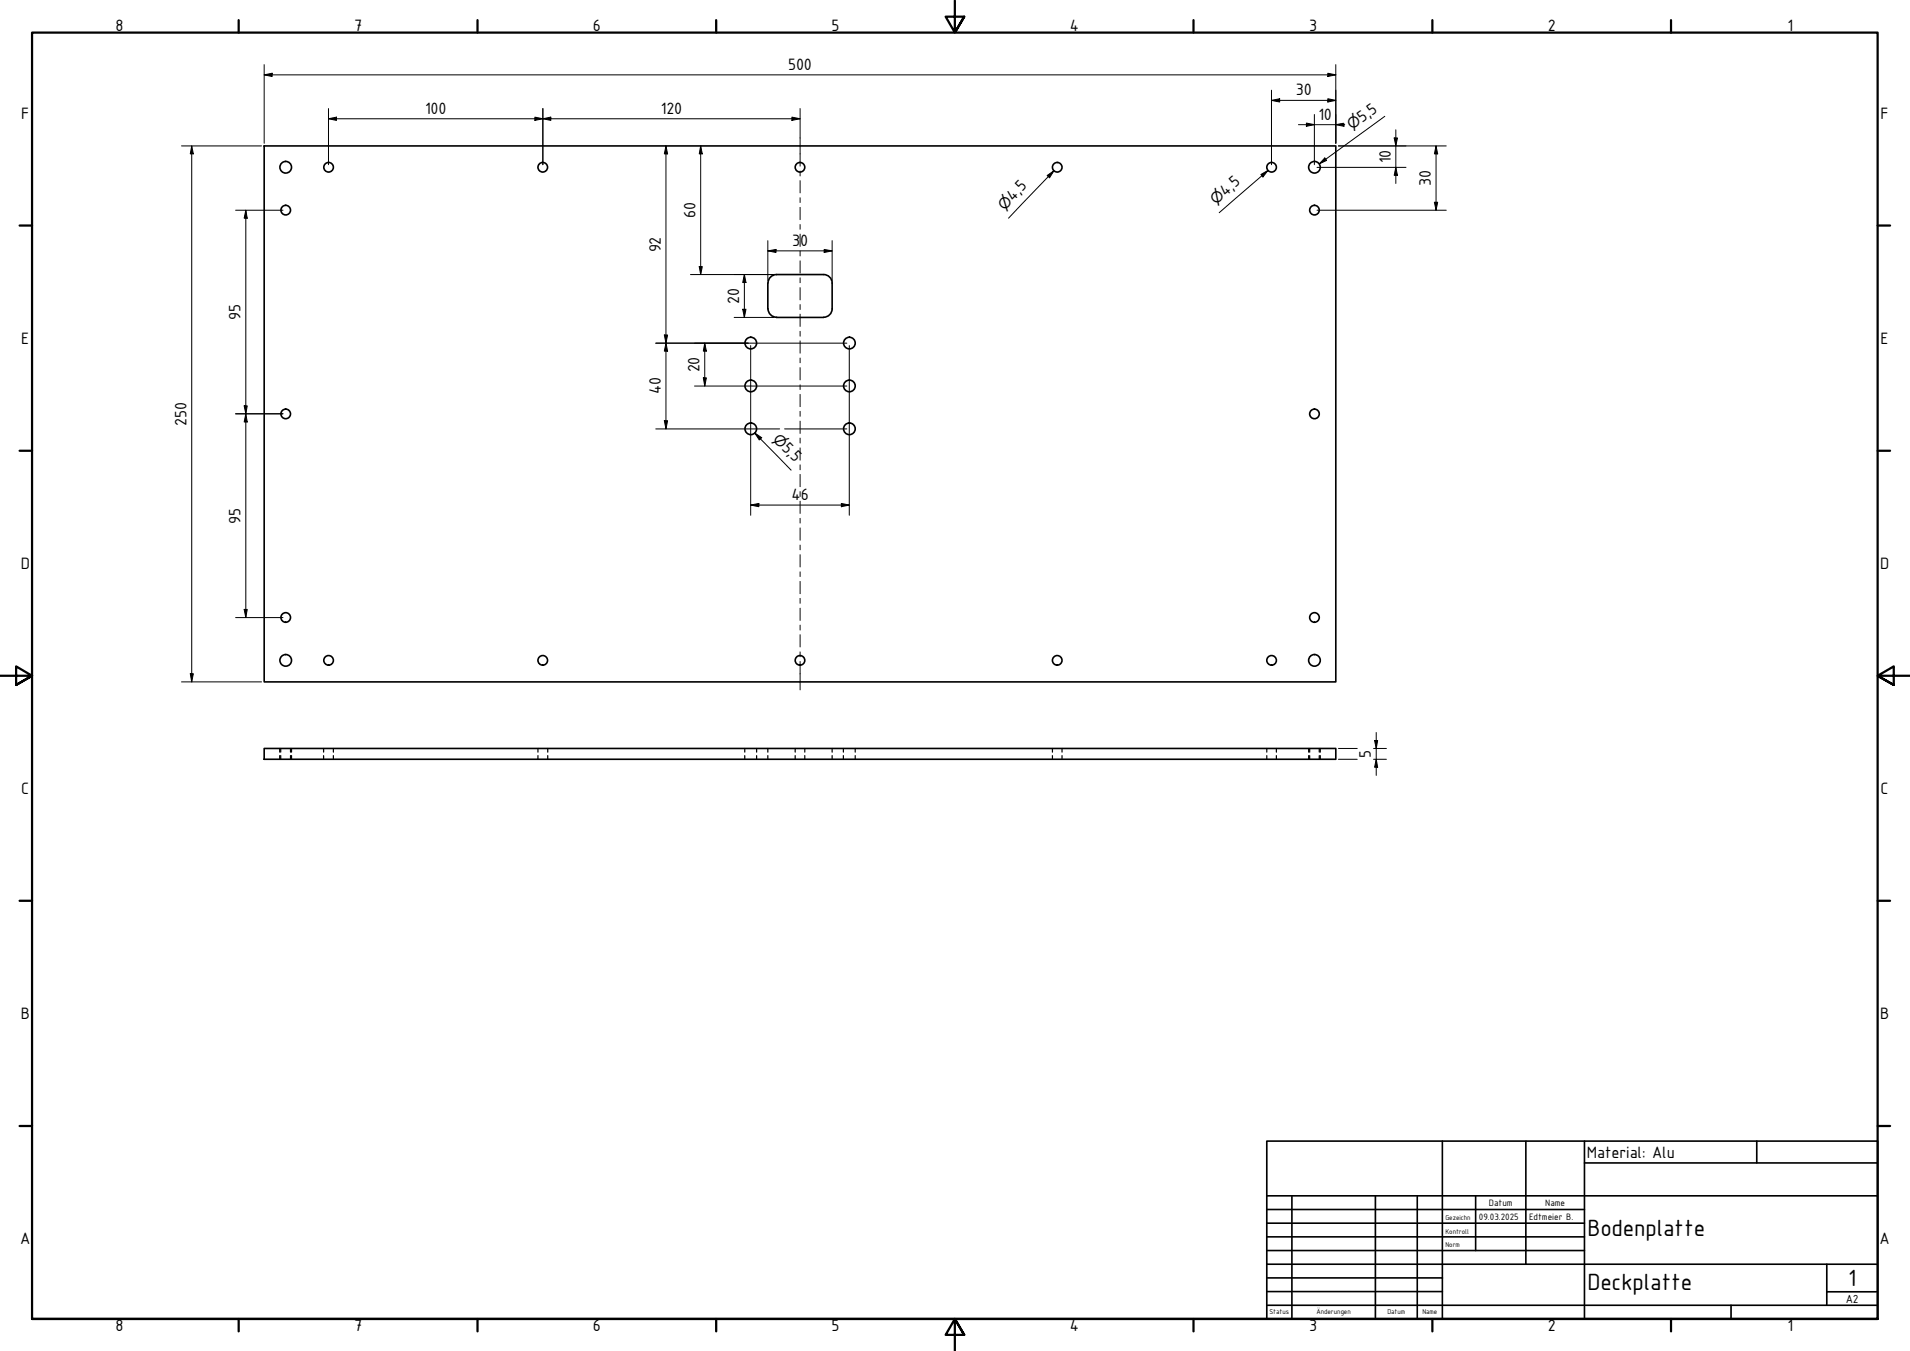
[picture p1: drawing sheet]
<svg xmlns="http://www.w3.org/2000/svg" width="594mm" height="420mm" viewBox="0 0 594 420" stroke-linecap="round" stroke-linejoin="round" font-family="sans-serif">
<!-- layer: Sichtbar (ISO) -->
<g fill="none" stroke="#000" stroke-width=".51">
<path d="M82.2 45.4h333.3v166.7h-333.3zM238.8 88.1v8M238.9 96a2.64 2.64 0 0 0 2.6 2.7M241.5 98.7h14.7M256.2 85.4h-14.7a2.64 2.64 0 0 0-2.6 2.6M256.2 85.4a2.64 2.64 0 0 1 2.6 2.7v7.9a2.64 2.64 0 0 1-2.6 2.7M82.2 232.8h333.3v3.3h-333.3z"/>
<circle cx="88.9" cy="52" r="1.81"/>
<circle cx="102.2" cy="52" r="1.49"/>
<circle cx="168.8" cy="52" r="1.49"/>
<circle cx="248.8" cy="52" r="1.49"/>
<circle cx="328.8" cy="52" r="1.49"/>
<circle cx="395.5" cy="52" r="1.49"/>
<circle cx="408.8" cy="52" r="1.81"/>
<circle cx="88.9" cy="65.4" r="1.49"/>
<circle cx="408.8" cy="65.4" r="1.49"/>
<circle cx="233.5" cy="106.7" r="1.81"/>
<circle cx="264.2" cy="106.7" r="1.81"/>
<circle cx="88.9" cy="128.7" r="1.49"/>
<circle cx="233.5" cy="133.4" r="1.81"/>
<circle cx="233.5" cy="120" r="1.81"/>
<circle cx="264.2" cy="133.4" r="1.81"/>
<circle cx="264.2" cy="120" r="1.81"/>
<circle cx="408.8" cy="128.7" r="1.49"/>
<circle cx="88.9" cy="192" r="1.49"/>
<circle cx="408.8" cy="192" r="1.49"/>
<circle cx="88.9" cy="205.4" r="1.81"/>
<circle cx="102.2" cy="205.4" r="1.49"/>
<circle cx="168.8" cy="205.4" r="1.49"/>
<circle cx="248.8" cy="205.4" r="1.49"/>
<circle cx="328.8" cy="205.4" r="1.49"/>
<circle cx="395.5" cy="205.4" r="1.49"/>
<circle cx="408.8" cy="205.4" r="1.81"/>
</g>
<!-- layer: Verdeckt (ISO) -->
<g fill="none" stroke="#000" stroke-width=".38">
<path d="M87 232.8v1.1M87 235v1.1M87.3 232.8v1.1M87.3 235v1.1M90.4 232.8v1.1M90.4 235v1.1M90.7 232.8v1.1M90.7 235v1.1M100.6 232.8v1.1M100.6 235v1.1M103.7 232.8v1.1M103.7 235v1.1"/>
<path d="M167.3 232.8v1.1M167.3 235v1.1M170.4 232.8v1.1M170.4 235v1.1M231.6 232.8v1.1M231.6 235v1.1M235.3 232.8v1.1M235.3 235v1.1M238.8 232.8v1.1M238.8 235v1.1M247.3 232.8v1.1M247.3 235v1.1"/>
<path d="M250.3 232.8v1.1M250.3 235v1.1M258.8 232.8v1.1M258.8 235v1.1M262.3 232.8v1.1M262.3 235v1.1M266 232.8v1.1M266 235v1.1M327.3 232.8v1.1M327.3 235v1.1M330.3 232.8v1.1M330.3 235v1.1"/>
<path d="M394 232.8v1.1M394 235v1.1M397 232.8v1.1M397 235v1.1M407 232.8v1.1M407 235v1.1M407.4 232.8v1.1M407.4 235v1.1M410.3 232.8v1.1M410.3 235v1.1M410.7 232.8v1.1M410.7 235v1.1"/>
</g>
<!-- layer: Rahmen (ISO) -->
<g fill="none" stroke="#000" stroke-width=".7">
<path d="M74.2 6.3v3.8M148.5 6.3v3.8M222.8 6.3v3.8M297 .2v9.9l-2.9-4.9h5.8l-2.9 4.9 2.9-4.9M371.2 6.3v3.8M445.5 6.3v3.8M519.7 6.3v3.8M6.1 70.1h3.9M584 70.1h3.9M6.1 140.2h3.9M584 140.2h3.9M0 210.2h10l-5-3v5.8l5-2.8-5 2.8"/>
<path d="M594 210.2h-10l5-3v5.8l-5-2.8 5 2.8M6.1 280.1h3.9M584 280.1h3.9M6.1 350.2h3.9M584 350.2h3.9M10 410.2v-400.1h574v400.1h-574h574M74.2 410.2v3.9M148.5 410.2v3.9M222.8 410.2v3.9M299.9 415.1l-2.9-4.9 2.9 4.9h-5.8l2.9-4.9v10M371.2 410.2v3.9M445.5 410.2v3.9"/>
<path d="M519.7 410.2v3.9"/>
</g>
<!-- layer: Titel (ISO) -->
<g fill="none" stroke="#000" stroke-width=".51">
<path d="M394 354.9h190v55.3h-190zM448.6 354.9v55.3M474.6 354.9v38.3M492.8 354.9v55.3M546.4 354.9v6.8M394 376.2h98.8M394 371.9h190M401.8 371.9v38.3M427.8 371.9v38.3M440.8 371.9v38.3M459 371.9v17M492.8 361.7h91.2"/>
<path d="M394 380.4h98.8M394 384.7h98.8M394 388.9h98.8M394 393.2h190M394 397.4h54.6M568.2 393.2v12.7M394 405.9h190M394 401.7h54.6M538.4 405.9v4.3M568.2 401.7h15.8"/>
</g>
<g fill="none" stroke="#000" stroke-width=".31">
<path d="M82.2 23.3l2.4-.5v1zM82.2 23.3h333.3M82.2 20.1v24.5M102.2 36.9l2.4-.5v1zM102.2 36.9h146.7M102.2 33.8v17.4M166.4 36.4l2.4 .5-2.4 .5zM168.8 36.9l2.5-.5v1zM168.8 33.8v17.4M246.3 36.4l2.6 .5-2.6 .5zM248.9 33.8v9.1M395.5 31.2l2.5-.5v1z"/>
<path d="M395.5 31.2h20M395.5 28v23.2M403.9 38.8h14.4M406.3 38.3l2.5 .5-2.5 .5zM408.8 35.6v15.6M413 22.8l2.5 .5-2.5 .5zM413 30.7l2.5 .5-2.5 .5zM415.5 20.1v24.5M417.9 38.3l-2.4 .5 2.5 .5v-.8M430.7 36.2l-20.4 14.8M56.5 45.4h24.8M59.6 45.4l.5 2.5h-.9z"/>
<path d="M59.6 45.4v166.7M207.1 45.4l.5 2.5h-1zM207.1 45.4v88M217.9 45.4l.5 2.5h-.9zM217.9 45.4v40M325.7 54.6l2.1-1.5-1.3 2.2zM327.8 53.1l-14.1 14.8M392.2 54.3l2.2-1.3-1.6 2zM394.4 53l-15.2 13.1M409.6 52h27.7M412.1 49.1l.5 .8-2.3 1.1zM416.3 45.4h33.5"/>
<path d="M433.6 42.9h1.1l-.6 2.5zM434.1 52l.6 2.5h-1.1zM434.1 40.4v16.7M446.7 45.4l.5 2.5h-1zM446.7 45.4v20M73.3 65.4h14.7M76.5 65.4l.4 2.5h-1zM76.5 65.4v126.7M238.8 78l2.6-.4v.9zM238.8 78h20M238.8 74.8v12.4M256.3 77.6l2.5 .4-2.5 .5z"/>
<path d="M258.8 74.8v12.4M409.6 65.4h40.2M446.2 62.9h1l-.5 2.5zM214.8 85.4h25.9M217.5 82.9h.9l-.5 2.5zM228.3 98.7h12.4M231 96.2h1l-.5 2.5zM231.5 85.4l.5 2.5h-1zM231.5 85.4v13.3M204 106.7h44.7M206.6 104.2h1l-.5 2.5zM207.1 106.7l.5 2.5h-1z"/>
<path d="M218.8 117.5h.9l-.5 2.6zM219.2 106.7l.5 2.5h-.9zM219.2 106.7v13.4M233.5 107.5v52.8M248.9 106.7h14.5M264.2 107.5v52.8M73.3 128.7h14.7M75.9 126.2h1l-.4 2.5zM76.5 128.7l.4 2.5h-1zM204 133.4h38.5M206.6 130.9h1l-.5 2.5zM216 120.1h32.7"/>
<path d="M234.8 134.7l2.1 1.4-.7 .7zM234.8 134.7l11.3 11.5M244 133.4h4.7M248.9 120.1h14.5M248.9 133.4h14.5M233.5 157.1l2.5-.5v1zM233.5 157.1h30.7M261.7 156.6l2.5 .5-2.5 .5zM73.3 192.1h14.7M75.9 189.5h1l-.4 2.6zM56.5 212.1h24.8M59.2 209.5h.9l-.5 2.6z"/>
<path d="M416.3 236.1h5.8M416.3 232.8h5.8M427.2 236.1h4M427.2 232.8h4M427.5 230.3h1l-.4 2.5zM428.1 236.1l.4 2.5h-1zM428.1 227.8v13.4"/>
</g>
<g fill="#000">
<path d="M82.2 23.3l2.4-.5v1z" fill-rule="evenodd"/>
<path d="M102.2 36.9l2.4-.5v1z" fill-rule="evenodd"/>
<path d="M166.4 36.4l2.4 .5-2.4 .5z" fill-rule="evenodd"/>
<path d="M168.8 36.9l2.5-.5v1z" fill-rule="evenodd"/>
<path d="M246.3 36.4l2.6 .5-2.6 .5z" fill-rule="evenodd"/>
<path d="M395.5 31.2l2.5-.5v1z" fill-rule="evenodd"/>
<path d="M406.3 38.3l2.5 .5-2.5 .5z" fill-rule="evenodd"/>
<path d="M413 22.8l2.5 .5-2.5 .5z" fill-rule="evenodd"/>
<path d="M413 30.7l2.5 .5-2.5 .5z" fill-rule="evenodd"/>
<path d="M415.5 38.8l2.5-.5v1z" fill-rule="evenodd"/>
<path d="M59.6 45.4l.5 2.5h-.9z" fill-rule="evenodd"/>
<path d="M207.1 45.4l.5 2.5h-1z" fill-rule="evenodd"/>
<path d="M217.9 45.4l.5 2.5h-.9z" fill-rule="evenodd"/>
<path d="M325.7 54.6l2.1-1.5-1.3 2.2z" fill-rule="evenodd"/>
<path d="M392.2 54.3l2.2-1.3-1.6 2z" fill-rule="evenodd"/>
<path d="M412.1 49.1l.5 .8-2.3 1.1z" fill-rule="evenodd"/>
<path d="M433.6 42.9h1.1l-.6 2.5z" fill-rule="evenodd"/>
<path d="M434.1 52l.6 2.5h-1.1z" fill-rule="evenodd"/>
<path d="M446.7 45.4l.5 2.5h-1z" fill-rule="evenodd"/>
<path d="M76.5 65.4l.4 2.5h-1z" fill-rule="evenodd"/>
<path d="M238.8 78l2.6-.4v.9z" fill-rule="evenodd"/>
<path d="M256.3 77.6l2.5 .4-2.5 .5z" fill-rule="evenodd"/>
<path d="M446.2 62.9h1l-.5 2.5z" fill-rule="evenodd"/>
<path d="M217.5 82.9h.9l-.5 2.5z" fill-rule="evenodd"/>
<path d="M231 96.2h1l-.5 2.5z" fill-rule="evenodd"/>
<path d="M231.5 85.4l.5 2.5h-1z" fill-rule="evenodd"/>
<path d="M206.6 104.2h1l-.5 2.5z" fill-rule="evenodd"/>
<path d="M207.1 106.7l.5 2.5h-1z" fill-rule="evenodd"/>
<path d="M218.8 117.5h.9l-.5 2.6z" fill-rule="evenodd"/>
<path d="M219.2 106.7l.5 2.5h-.9z" fill-rule="evenodd"/>
<path d="M75.9 126.2h1l-.4 2.5z" fill-rule="evenodd"/>
<path d="M76.5 128.7l.4 2.5h-1z" fill-rule="evenodd"/>
<path d="M206.6 130.9h1l-.5 2.5z" fill-rule="evenodd"/>
<path d="M234.8 134.7l2.1 1.4-.7 .7z" fill-rule="evenodd"/>
<path d="M233.5 157.1l2.5-.5v1z" fill-rule="evenodd"/>
<path d="M261.7 156.6l2.5 .5-2.5 .5z" fill-rule="evenodd"/>
<path d="M75.9 189.5h1l-.4 2.6z" fill-rule="evenodd"/>
<path d="M59.2 209.5h.9l-.5 2.6z" fill-rule="evenodd"/>
<path d="M427.5 230.3h1l-.4 2.5z" fill-rule="evenodd"/>
<path d="M428.1 236.1l.4 2.5h-1z" fill-rule="evenodd"/>
</g>
<!-- layer: Mittellinie (ISO) -->
<g fill="none" stroke="#000" stroke-width=".31">
<path d="M248.9 42.9v8.8M248.9 53.2v1.5M248.9 56.2v3.8M248.9 61.5v1.5M248.9 64.5v3.8M248.9 69.8v1.5M248.9 72.8v3.8M248.9 78.1v1.5M248.9 81.1v3.8M248.9 86.4v1.5M248.9 89.5v3.8M248.9 94.7v1.5"/>
<path d="M248.9 97.7v3.8M248.9 103v1.6M248.9 106v3.8M248.9 111.4v1.4M248.9 114.3v3.9M248.9 119.7v1.4M248.9 122.7v3.8M248.9 127.9v1.6M248.9 131v3.8M248.9 136.2v1.6M248.9 139.3v3.8M248.9 144.6v1.5"/>
<path d="M248.9 147.6v3.8M248.9 152.9v1.5M248.9 155.9v3.8M248.9 161.2v1.5M248.9 164.2v3.8M248.9 169.5v1.5M248.9 172.5v3.8M248.9 177.8v1.5M248.9 180.8v3.8M248.9 186.1v1.5M248.9 189.1v3.9M248.9 194.4v1.5"/>
<path d="M248.9 197.4v3.8M248.9 202.7v1.6M248.9 205.7v8.8"/>
</g>
<g font-size="7.9">
<text x="493.8" y="384.3">Bodenplatte</text>
<text x="493.8" y="401.3">Deckplatte</text>
<text x="574.9" y="400">1</text>
</g>
<g font-size="5.5">
<text x="35.9" y="9.8">8</text>
<text x="110.2" y="9.8">7</text>
<text x="184.4" y="9.8">6</text>
<text x="258.6" y="9.8">5</text>
<text x="332.7" y="9.8">4</text>
<text x="407.2" y="9.8">3</text>
<text x="481.4" y="9.8">2</text>
<text x="556" y="9.8">1</text>
<text x="245.2" y="21.7">500</text>
<text x="403" y="29.6">30</text>
<text x="132.2" y="35.3">100</text>
<text x="205.5" y="35.3">120</text>
<text x="6.6" y="36.9">F</text>
<text x="410.1" y="37.2">10</text>
<text x="423.7" y="38.3" transform="rotate(-36 423.7 38.3)">5,5</text>
<text x="584.9" y="36.9">F</text>
<text x="432.6" y="50.8" transform="rotate(-90 432.6 50.8)">10</text>
<text x="445.1" y="57.8" transform="rotate(-90 445.1 57.8)">30</text>
<text x="315.2" y="62.7" transform="rotate(-46 315.2 62.7)">4,5</text>
<text x="381.2" y="61.2" transform="rotate(-41 381.2 61.2)">4,5</text>
<text x="216.3" y="67.8" transform="rotate(-90 216.3 67.8)">60</text>
<text x="246.4" y="76.4">3</text>
<text x="248.9" y="76.4">0</text>
<text x="205.5" y="78.5" transform="rotate(-90 205.5 78.5)">92</text>
<text x="229.9" y="94.5" transform="rotate(-90 229.9 94.5)">20</text>
<text x="74.8" y="99.5" transform="rotate(-90 74.8 99.5)">95</text>
<text x="6.6" y="106.9">E</text>
<text x="584.9" y="106.9">E</text>
<text x="217.6" y="115.8" transform="rotate(-90 217.6 115.8)">20</text>
<text x="205.5" y="122.7" transform="rotate(-90 205.5 122.7)">40</text>
<text x="58" y="132.4" transform="rotate(-90 58 132.4)">250</text>
<text x="243" y="139.6" transform="rotate(46 243 139.6)">5,5</text>
<text x="246.2" y="155.5">46</text>
<text x="74.8" y="162.9" transform="rotate(-90 74.8 162.9)">95</text>
<text x="6.5" y="176.9">D</text>
<text x="584.8" y="176.9">D</text>
<text x="426.4" y="235.7" transform="rotate(-90 426.4 235.7)">5</text>
<text x="6.6" y="246.9">C</text>
<text x="584.9" y="246.9">C</text>
<text x="6.5" y="316.9">B</text>
<text x="584.8" y="316.9">B</text>
<text x="493.6" y="360">Material: Alu</text>
<text x="6.3" y="386.9">A</text>
<text x="584.6" y="386.9">A</text>
<text x="35.9" y="414.1">8</text>
<text x="110.2" y="414.1">7</text>
<text x="184.4" y="414.1">6</text>
<text x="258.6" y="414.1">5</text>
<text x="332.7" y="414.1">4</text>
<text x="407.2" y="414.1">3</text>
<text x="481.4" y="414.1">2</text>
<text x="556" y="414.1">1</text>
</g>
<g font-size="4.6">
<text x="420.5" y="40.6" transform="rotate(-36 420.5 40.6)">⌀</text>
<text x="312.5" y="65.5" transform="rotate(-46 312.5 65.5)">⌀</text>
<text x="378.2" y="63.8" transform="rotate(-41 378.2 63.8)">⌀</text>
<text x="240.2" y="136.8" transform="rotate(46 240.2 136.8)">⌀</text>
</g>
<text font-size="3.9" x="574.1" y="405.1">A2</text>
<g font-size="3.1">
<text x="463.1" y="375.1">Datum</text>
<text x="480.6" y="375.1">Name</text>
<text x="460" y="379.4">09.03.2025</text>
<text x="475.6" y="379.4">Edtmeier B.</text>
</g>
<g font-size="2.3">
<text x="449.6" y="379.4">Gezeichn</text>
<text x="449.6" y="383.6">Kontroll</text>
<text x="449.6" y="387.9">Norm</text>
<text x="394.8" y="408.8">Status</text>
<text x="409.4" y="408.8">Änderungen</text>
<text x="431.5" y="408.8">Datum</text>
<text x="442.4" y="408.8">Name</text>
</g>
</svg>
